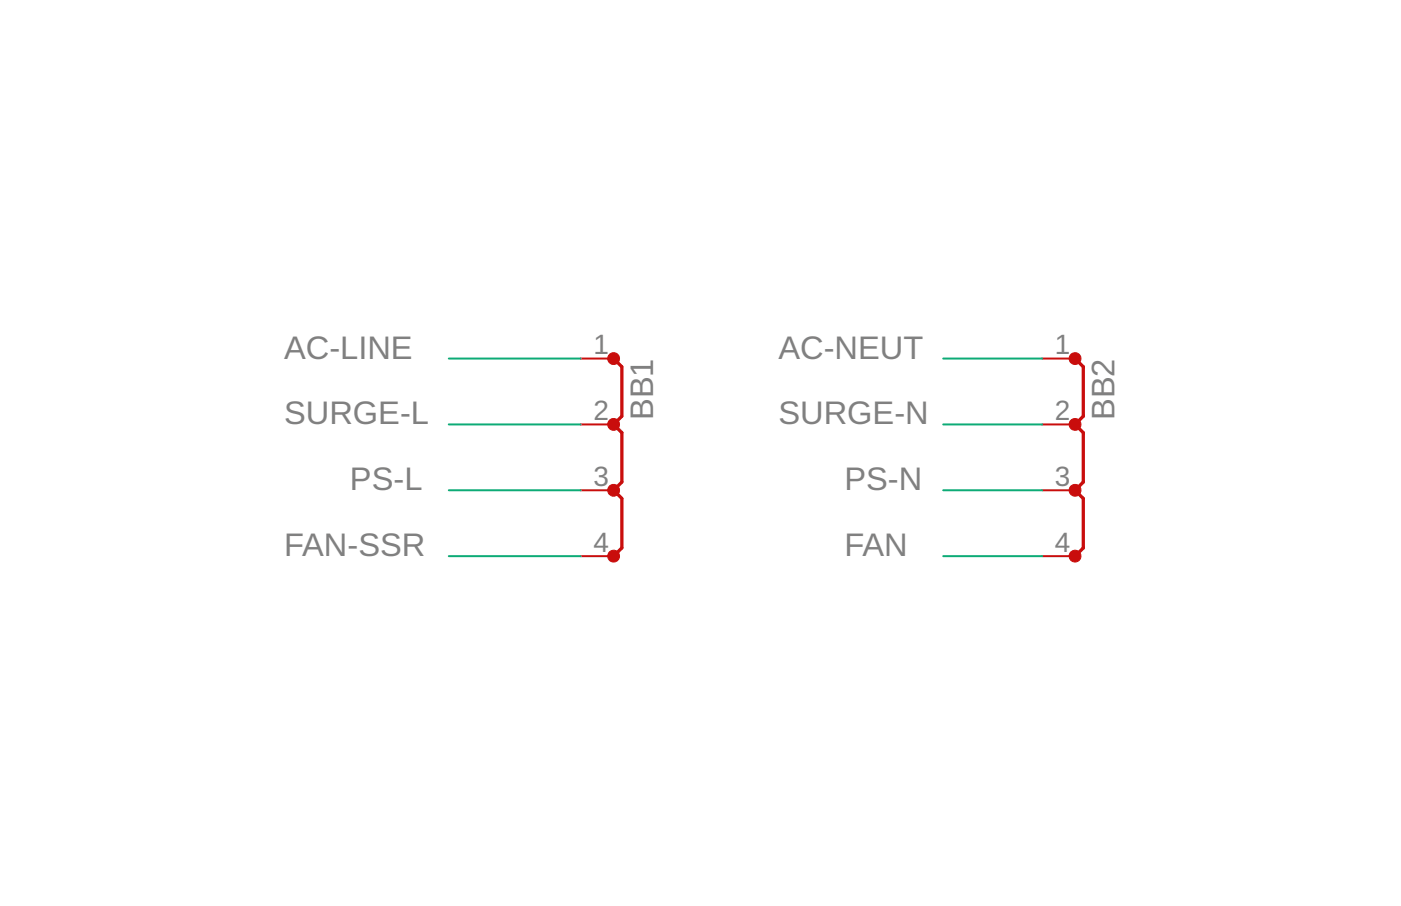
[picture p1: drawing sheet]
<?xml version="1.0" encoding="utf-8"?>
<!DOCTYPE eagle SYSTEM "eagle.dtd">
<eagle version="9.6.2">
<drawing>
<settings>
<setting alwaysvectorfont="no"/>
<setting verticaltext="up"/>
</settings>
<grid distance="0.1" unitdist="inch" unit="inch" style="lines" multiple="1" display="yes" altdistance="0.01" altunitdist="inch" altunit="inch"/>
<schematic xreflabel="%F%N/%S.%C%R" xrefpart="/%S.%C%R">
<libraries>
<library name="busbar">
<symbols>
<symbol name="4">
<wire x1="7.62" y1="0" x2="6.985" y2="0.635" width="0.254" layer="94"/>
<wire x1="6.985" y1="0.635" x2="3.175" y2="0.635" width="0.254" layer="94"/>
<wire x1="3.175" y1="0.635" x2="2.54" y2="0" width="0.254" layer="94"/>
<wire x1="2.54" y1="0" x2="1.905" y2="0.635" width="0.254" layer="94"/>
<wire x1="1.905" y1="0.635" x2="-1.905" y2="0.635" width="0.254" layer="94"/>
<wire x1="-1.905" y1="0.635" x2="-2.54" y2="0" width="0.254" layer="94"/>
<wire x1="-2.54" y1="0" x2="-3.175" y2="0.635" width="0.254" layer="94"/>
<wire x1="-3.175" y1="0.635" x2="-6.985" y2="0.635" width="0.254" layer="94"/>
<wire x1="-6.985" y1="0.635" x2="-7.62" y2="0" width="0.254" layer="94"/>
<circle x="-7.62" y="0" radius="0.254" width="0.4064" layer="94"/>
<circle x="-2.54" y="0" radius="0.254" width="0.4064" layer="94"/>
<circle x="2.54" y="0" radius="0.254" width="0.4064" layer="94"/>
<circle x="7.62" y="0" radius="0.254" width="0.4064" layer="94"/>
<text x="-7.62" y="1.27" size="1.778" layer="95">&gt;NAME</text>
<text x="0" y="1.27" size="1.778" layer="96">&gt;VALUE</text>
<pin name="P@1" x="-7.62" y="-2.54" visible="pad" length="short" direction="pas" swaplevel="1" rot="R90"/>
<pin name="P@2" x="-2.54" y="-2.54" visible="pad" length="short" direction="pas" swaplevel="1" rot="R90"/>
<pin name="P@3" x="2.54" y="-2.54" visible="pad" length="short" direction="pas" swaplevel="1" rot="R90"/>
<pin name="P@4" x="7.62" y="-2.54" visible="pad" length="short" direction="pas" swaplevel="1" rot="R90"/>
</symbol>
</symbols>
<devicesets>
<deviceset name="TE3/4" prefix="BB" uservalue="yes">
<gates>
<gate name="1" symbol="4" x="0" y="0"/>
</gates>
<devices>
<device name="" package="TE3/4">
<connects>
<connect gate="1" pin="P@1" pad="1"/>
<connect gate="1" pin="P@2" pad="2"/>
<connect gate="1" pin="P@3" pad="3"/>
<connect gate="1" pin="P@4" pad="4"/>
</connects>
<package3dinstances>
<package3dinstance package3d_urn="urn:adsk.eagle:package:5181/1"/>
</package3dinstances>
<technologies>
<technology name=""/>
</technologies>
</device>
</devices>
</deviceset>
</devicesets>
</library>
</libraries>
<attributes>
</attributes>
<variantdefs>
</variantdefs>
<classes>
<class number="0" name="default" width="0" drill="0">
</class>
</classes>
<parts>
<part name="BB1" library="busbar" deviceset="TE3/4" device="" package3d_urn="urn:adsk.eagle:package:5181/1"/>
<part name="BB2" library="busbar" deviceset="TE3/4" device="" package3d_urn="urn:adsk.eagle:package:5181/1"/>
</parts>
<sheets>
<sheet>
<plain>
</plain>
<instances>
<instance part="BB1" gate="1" x="33.02" y="81.28" smashed="yes" rot="R270">
<attribute name="NAME" x="34.29" y="88.9" size="1.778" layer="95" rot="R270"/>
<attribute name="VALUE" x="34.29" y="81.28" size="1.778" layer="96" rot="R270"/>
</instance>
<instance part="BB2" gate="1" x="68.58" y="81.28" smashed="yes" rot="R270">
<attribute name="NAME" x="69.85" y="88.9" size="1.778" layer="95" rot="R270"/>
<attribute name="VALUE" x="69.85" y="81.28" size="1.778" layer="96" rot="R270"/>
</instance>
</instances>
<busses>
</busses>
<nets>
<net name="AC-LINE" class="0">
<segment>
<pinref part="BB1" gate="1" pin="P@1"/>
<wire x1="30.48" y1="88.9" x2="20.32" y2="88.9" width="0.1524" layer="91"/>
<label x="7.62" y="88.9" size="1.778" layer="95"/>
</segment>
</net>
<net name="AC-NEUT" class="0">
<segment>
<pinref part="BB2" gate="1" pin="P@1"/>
<wire x1="66.04" y1="88.9" x2="58.42" y2="88.9" width="0.1524" layer="91"/>
<label x="45.72" y="88.9" size="1.778" layer="95"/>
</segment>
</net>
<net name="SURGE-L" class="0">
<segment>
<pinref part="BB1" gate="1" pin="P@2"/>
<wire x1="30.48" y1="83.82" x2="20.32" y2="83.82" width="0.1524" layer="91"/>
<label x="7.62" y="83.82" size="1.778" layer="95"/>
</segment>
</net>
<net name="SURGE-N" class="0">
<segment>
<pinref part="BB2" gate="1" pin="P@2"/>
<wire x1="66.04" y1="83.82" x2="58.42" y2="83.82" width="0.1524" layer="91"/>
<label x="45.72" y="83.82" size="1.778" layer="95"/>
</segment>
</net>
<net name="PS-L" class="0">
<segment>
<pinref part="BB1" gate="1" pin="P@3"/>
<wire x1="30.48" y1="78.74" x2="20.32" y2="78.74" width="0.1524" layer="91"/>
<label x="12.7" y="78.74" size="1.778" layer="95"/>
</segment>
</net>
<net name="PS-N" class="0">
<segment>
<pinref part="BB2" gate="1" pin="P@3"/>
<wire x1="66.04" y1="78.74" x2="58.42" y2="78.74" width="0.1524" layer="91"/>
<label x="50.8" y="78.74" size="1.778" layer="95"/>
</segment>
</net>
<net name="FAN" class="0">
<segment>
<pinref part="BB2" gate="1" pin="P@4"/>
<wire x1="66.04" y1="73.66" x2="58.42" y2="73.66" width="0.1524" layer="91"/>
<label x="50.8" y="73.66" size="1.778" layer="95"/>
</segment>
</net>
<net name="FAN-SSR" class="0">
<segment>
<pinref part="BB1" gate="1" pin="P@4"/>
<wire x1="30.48" y1="73.66" x2="20.32" y2="73.66" width="0.1524" layer="91"/>
<label x="7.62" y="73.66" size="1.778" layer="95"/>
</segment>
</net>
</nets>
</sheet>
</sheets>
</schematic>
</drawing>
<compatibility>
<note version="8.2" severity="warning">
Since Version 8.2, EAGLE supports online libraries. The ids
of those online libraries will not be understood (or retained)
with this version.
</note>
<note version="8.3" severity="warning">
Since Version 8.3, EAGLE supports URNs for individual library
assets (packages, symbols, and devices). The URNs of those assets
will not be understood (or retained) with this version.
</note>
<note version="8.3" severity="warning">
Since Version 8.3, EAGLE supports the association of 3D packages
with devices in libraries, schematics, and board files. Those 3D
packages will not be understood (or retained) with this version.
</note>
</compatibility>
</eagle>
